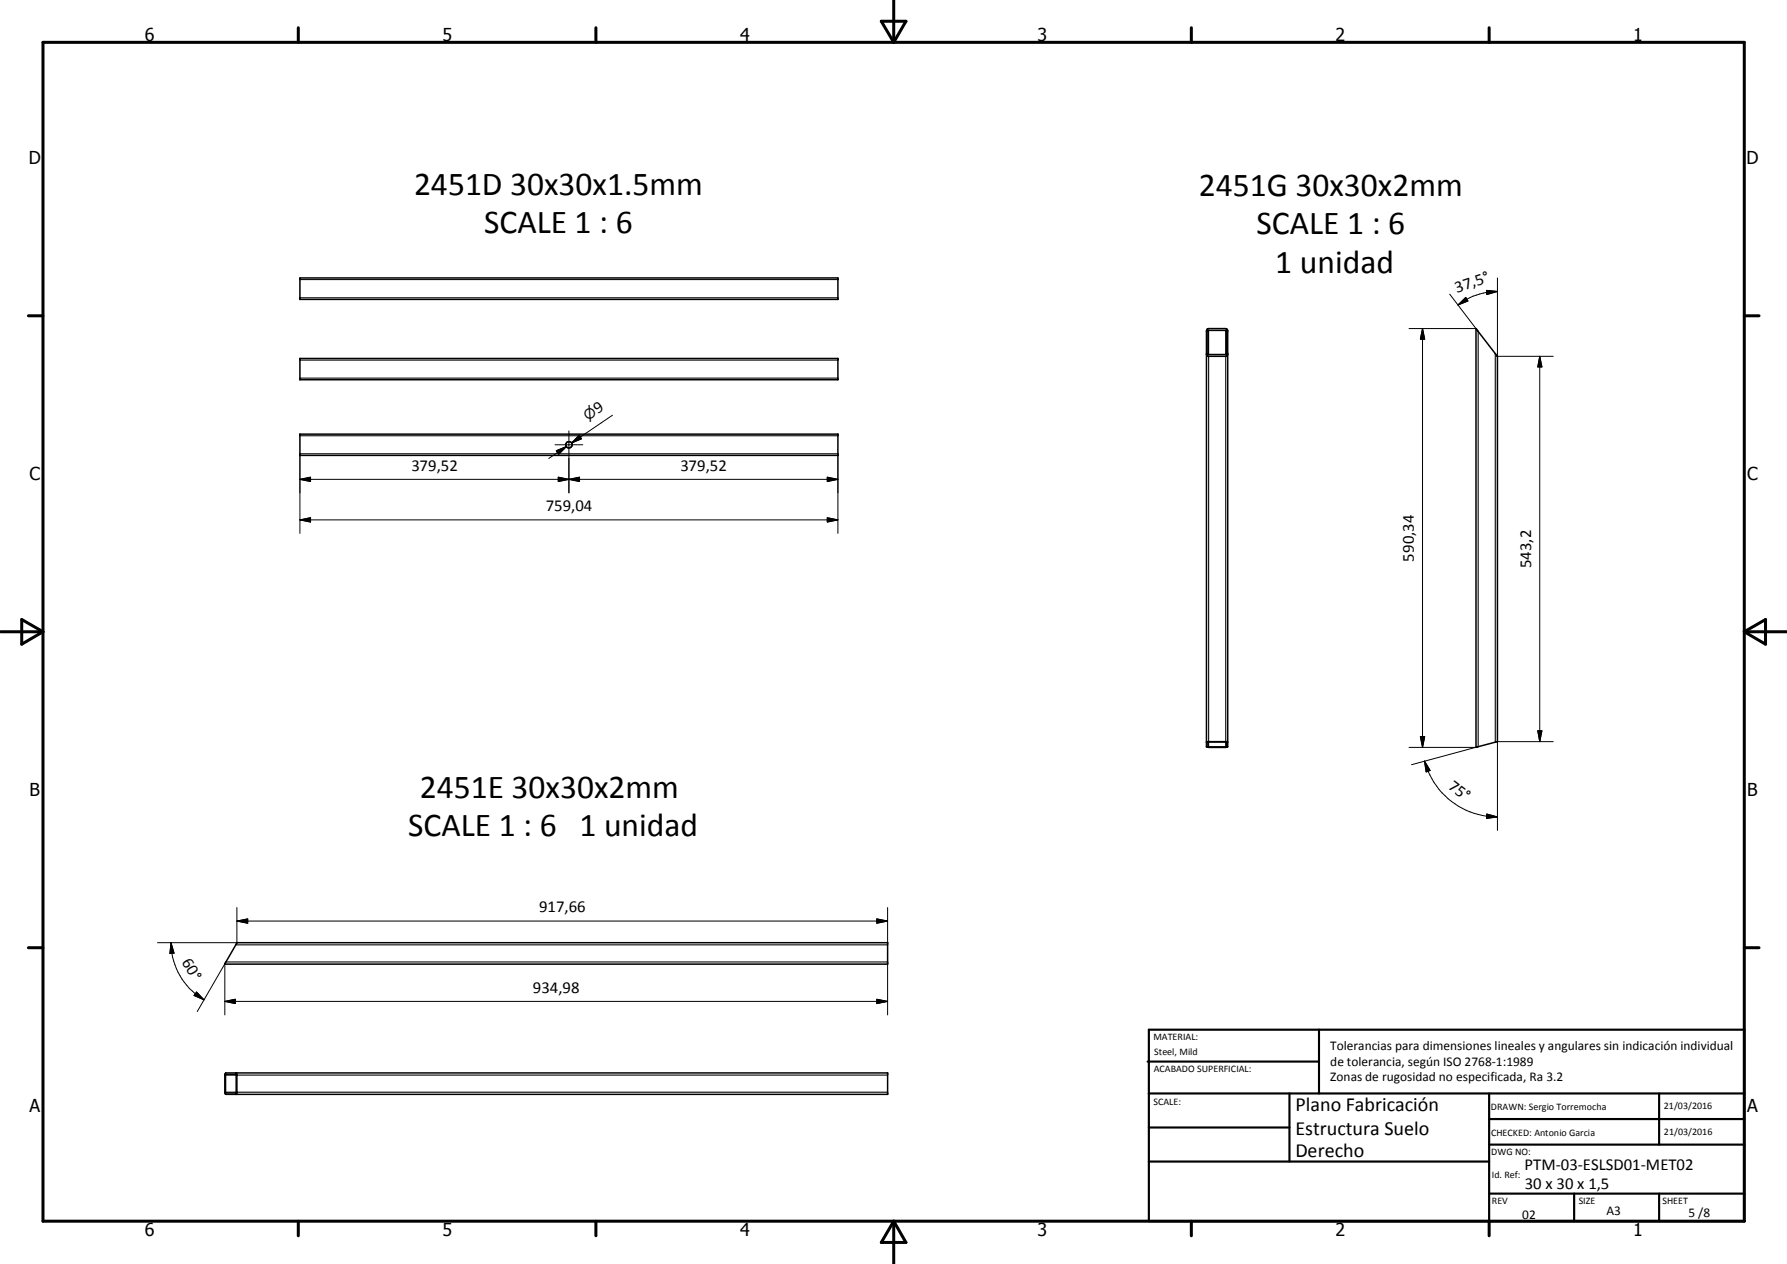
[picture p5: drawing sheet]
<svg xmlns="http://www.w3.org/2000/svg" width="420mm" height="297mm" viewBox="0 0 420 297" stroke-linecap="round" stroke-linejoin="round" font-family="sans-serif">
<g fill="none" stroke="#000" stroke-width=".35">
<path d="M70.5 65.3h126.5v5.1h-126.5zM283.8 77.4l.4-.2h4l.5 .5v97.8l-.5 .1-4.5-.1v-97.8zM284 77.8l.2-.2h4l.1 .2-.1 5.5h-4.1l-.1-.1zM347 77.3l5.1 6.4v90.6l-5.1 1.3zM70.5 84.2h126.5v5h-126.5zM283.7 83.3l.3 .4h4.3l.4-.4M70.5 102h126.5v5h-126.5zM283.7 174.4l4.7-.1 .3 .1M284 174.4h4.3v1.1h-4.3zM347.1 175.6h.1M55.7 221.5h153v5.1h-155.8zM53 252.2l155.7-.1v5.1h-155.6l-.2-.4v-4.3z"/>
<path d="M53.1 252.5h2.4l-.1 4.3h-2.4zM55.4 252.1l.3 .4v4.3l-.3 .4"/>
<circle cx="133.8" cy="104.5" r=".74"/>
</g>
<g fill="#000">
<circle cx="70.5" cy="84.2" r=".18"/>
<circle cx="197" cy="84.2" r=".18"/>
<circle cx="70.5" cy="102" r=".18"/>
<circle cx="197" cy="102" r=".18"/>
</g>
<g fill="none" stroke="#000" stroke-width=".25">
<path d="M70.5 65.7h126.5M70.5 70h126.5M284.2 77.6v5.7M288.2 77.6v5.7M347.5 77.9v97.6M70.5 84.6h126.5M70.5 88.9h126.5M284.2 83.7v90.6M288.2 83.7v90.6M351.6 83.1v91.3M70.5 102.4h126.5M70.5 106.6h126.5"/>
<path d="M284.2 174.4v1.1M288.2 174.4v1.1M53.1 226.1h155.6M55.4 222h153.3M53 252.6h2.5M53 256.7h2.5M55.7 252.6h153M55.7 256.7h153"/>
</g>
<g fill="none" stroke="#000" stroke-width=".71">
<path d="M10.1 9.9h400v277.1h-400zM70.1 6.5v3.4M140.1 6.5v3.4M207.2 5h5.8l-2.9 4.9zM210.1 0v9.9M280.1 6.5v3.4M350.1 6.5v3.4M6.7 74.2h3.4M410.1 74.2h3.5M.1 148.5h10M5.1 145.6l5 2.9-5 2.9zM410.1 148.5h10"/>
<path d="M410.1 148.5l5-2.9v5.8zM6.7 222.7h3.4M410.1 222.7h3.5M70.1 287v3.4M140.1 287v3.4M210.1 287v10M210.1 287l2.9 5h-5.8zM280.1 287v3.4M350.1 287v3.4"/>
</g>
<g fill="none" stroke="#000" stroke-width=".51">
<path d="M269.8 249.5h40.3M270.1 242h140v45h-140zM270.1 257h140M303.2 257v16M310.1 242v15M350.1 257v30M390.1 257v12M270.1 265h33.1M270.1 273h80M350.1 269h60M350.1 263h60M350.1 280.5h60"/>
<path d="M370.1 280.5v6.5M390.1 280.5v6.5"/>
</g>
<g fill="none" stroke="#000" stroke-width=".24">
<path d="M331.3 77.2h15.7M334.5 77.2l.5 2.5h-1zM334.5 77.2v98.4M340.9 69.1l6.6 8.8M342.8 71.7l1.8-1.8 .5 .8zM349.5 68.2l2.6 .3-2.5 .7zM352.1 65.3v18.4h13.1M352.1 68.5a15.6 15.6 0 0 0-9.3 3.2M144 97.6l-9.6 6.5M362 83.7l.5 2.5h-.9zM362 83.7v90.6M70.5 112.6l2.5-.5v1.1z"/>
<path d="M70.5 106.6v18.7M70.5 112.6h126.5M130.5 104.5h6.5M130.8 105.9l2.4-1-1.9 1.9zM131.3 112.1l2.5 .5-2.5 .6zM131.3 112.1l5 1.1v-1.1l-5 1.1zM133.2 104.9l-4.2 2.8M133.8 112.6l2.5-.5v1.1zM133.8 101.3v14.5M136.2 102.3l.5 .8-2.3 1zM136.5 102.7l-2.1 1.4M194.5 112.1l2.5 .5-2.5 .6z"/>
<path d="M197 106.6v18.7M70.5 122.2l2.5-.5v1zM70.5 122.2h126.5M194.5 121.7l2.5 .5-2.5 .5zM331.3 175.6h15.7M334 173.1h1l-.5 2.5zM334.9 178.9l1.3 2.2-.9 .3zM334.9 178.9a17.7 17.7 0 0 0 17.2 13.1M347.5 175.5l-15.6 4.2M361.6 171.7h.9l-.5 2.6zM365.2 174.3h-13.1v20.9M349.6 191.3l2.5 .7-2.6 .3z"/>
<path d="M55.7 216.5l2.5-.6v1.1zM55.7 216.5h153M55.7 213.3v8.2h-18.7M206.2 215.9l2.5 .6-2.5 .5zM208.7 213.3v8.2M40.2 221.5l.7 2.5-.9 .1zM40.2 221.5a15.5 15.5 0 0 0 7.8 13.4M46.2 233.1l1.8 1.8-2.4-1zM52.9 235.3l2.4-.5v1zM52.9 235.3h155.8M52.9 226.6v11.9M53.1 226.1l-6.7 11.6"/>
<path d="M206.2 234.8l2.5 .5-2.5 .5zM208.7 226.6v11.9"/>
</g>
<g fill="#000">
<path d="M334.5 77.2l.5 2.5h-1zM342.8 71.7l1.8-1.8 .5 .8zM349.5 68.2l2.6 .3-2.5 .7zM362 83.7l.5 2.5h-.9zM70.5 112.6l2.5-.5v1.1zM131.3 112.1l2.5 .5-2.5 .6zM130.8 105.9l2.4-1-1.9 1.9zM136.2 102.3l.5 .8-2.3 1zM133.8 112.6l2.5-.5v1.1zM194.5 112.1l2.5 .5-2.5 .6zM70.5 122.2l2.5-.5v1zM194.5 121.7l2.5 .5-2.5 .5z"/>
<path d="M334 173.1h1l-.5 2.5zM361.6 171.7h.9l-.5 2.6zM334.9 178.9l1.3 2.2-.9 .3zM349.6 191.3l2.5 .7-2.6 .3zM55.7 216.5l2.5-.6v1.1zM206.2 215.9l2.5 .6-2.5 .5zM40.2 221.5l.7 2.5-.9 .1zM46.2 233.1l1.8 1.8-2.4-1zM52.9 235.3l2.4-.5v1zM206.2 234.8l2.5 .5-2.5 .5z"/>
</g>
<g font-size="7.9">
<text x="97.4" y="45.7">2451D 30x30x1.5mm</text>
<text x="281.9" y="46.1">2451G 30x30x2mm</text>
<text x="113.8" y="54.7">SCALE 1 : 6</text>
<text x="295.4" y="55.1">SCALE 1 : 6</text>
<text x="299.8" y="64.1">1 unidad</text>
<text x="98.7" y="187.5">2451E 30x30x2mm</text>
<text x="96" y="196.5">SCALE 1 : 6 1 unidad</text>
</g>
<g font-size="4.7">
<text x="304.6" y="261.2">Plano Fabricación</text>
<text x="304.6" y="266.6">Estructura Suelo</text>
<text x="304.6" y="272">Derecho</text>
</g>
<g font-size="4.2">
<text x="34" y="9.6">6</text>
<text x="104" y="9.6">5</text>
<text x="174" y="9.6">4</text>
<text x="244" y="9.6">3</text>
<text x="314" y="9.6">2</text>
<text x="384" y="9.6">1</text>
<text x="6.8" y="38.7">D</text>
<text x="410.6" y="38.7">D</text>
<text x="7" y="112.9">C</text>
<text x="410.8" y="112.9">C</text>
<text x="7" y="187.1">B</text>
<text x="410.8" y="187.1">B</text>
<text x="7" y="261.4">A</text>
<text x="410.8" y="261.4">A</text>
<text x="34" y="290.4">6</text>
<text x="104" y="290.4">5</text>
<text x="174" y="290.4">4</text>
<text x="244" y="290.4">3</text>
<text x="314" y="290.4">2</text>
<text x="384" y="290.4">1</text>
</g>
<g font-size="3.9">
<text x="342.5" y="68.7" transform="rotate(-19 342.5 68.7)">37,5°</text>
<text x="140.5" y="97.4" transform="rotate(-34 140.5 97.4)">9</text>
<text x="96.7" y="110.6">379,52</text>
<text x="160" y="110.6">379,52</text>
<text x="128.3" y="120.1">759,04</text>
<text x="332.4" y="132" transform="rotate(-90 332.4 132)">590,34</text>
<text x="360" y="133.5" transform="rotate(-90 360 133.5)">543,2</text>
<text x="340.3" y="185.2" transform="rotate(37 340.3 185.2)">75°</text>
<text x="126.7" y="214.4">917,66</text>
<text x="42.7" y="226" transform="rotate(60 42.7 226)">60°</text>
<text x="125.3" y="233.3">934,98</text>
<text x="358.5" y="275">PTM-03-ESLSD01-MET02</text>
<text x="358.5" y="279.4">30 x 30 x 1,5</text>
</g>
<text font-size="3.3" x="138.2" y="98.9" transform="rotate(-34 138.2 98.9)">n</text>
<g font-size="3.1">
<text x="312.7" y="246.8">Tolerancias para dimensiones lineales y angulares sin indicación individual</text>
<text x="312.7" y="250.4">de tolerancia, según ISO 2768-1:1989</text>
<text x="312.7" y="254">Zonas de rugosidad no especificada, Ra 3.2</text>
<text x="357.9" y="286.4">02</text>
<text x="377.7" y="285.6">A3</text>
<text x="397" y="285.9">5 /8</text>
</g>
<g font-size="2.4">
<text x="271.2" y="244.4">MATERIAL:</text>
<text x="271.3" y="252">ACABADO SUPERFICIAL:</text>
<text x="271.4" y="247.9">Steel, Mild</text>
<text x="271.2" y="259.7">SCALE:</text>
<text x="350.6" y="260.8">DRAWN: Sergio Torremocha</text>
<text x="391.2" y="260.6">21/03/2016</text>
<text x="350.6" y="267">CHECKED: Antonio Garcia</text>
<text x="391.2" y="266.7">21/03/2016</text>
<text x="350.6" y="271.4">DWG NO:</text>
<text x="350.8" y="276.9">Id. Ref:</text>
<text x="350.8" y="282.8">REV</text>
<text x="371.2" y="282.9">SIZE</text>
<text x="390.9" y="282.9">SHEET</text>
</g>
</svg>
